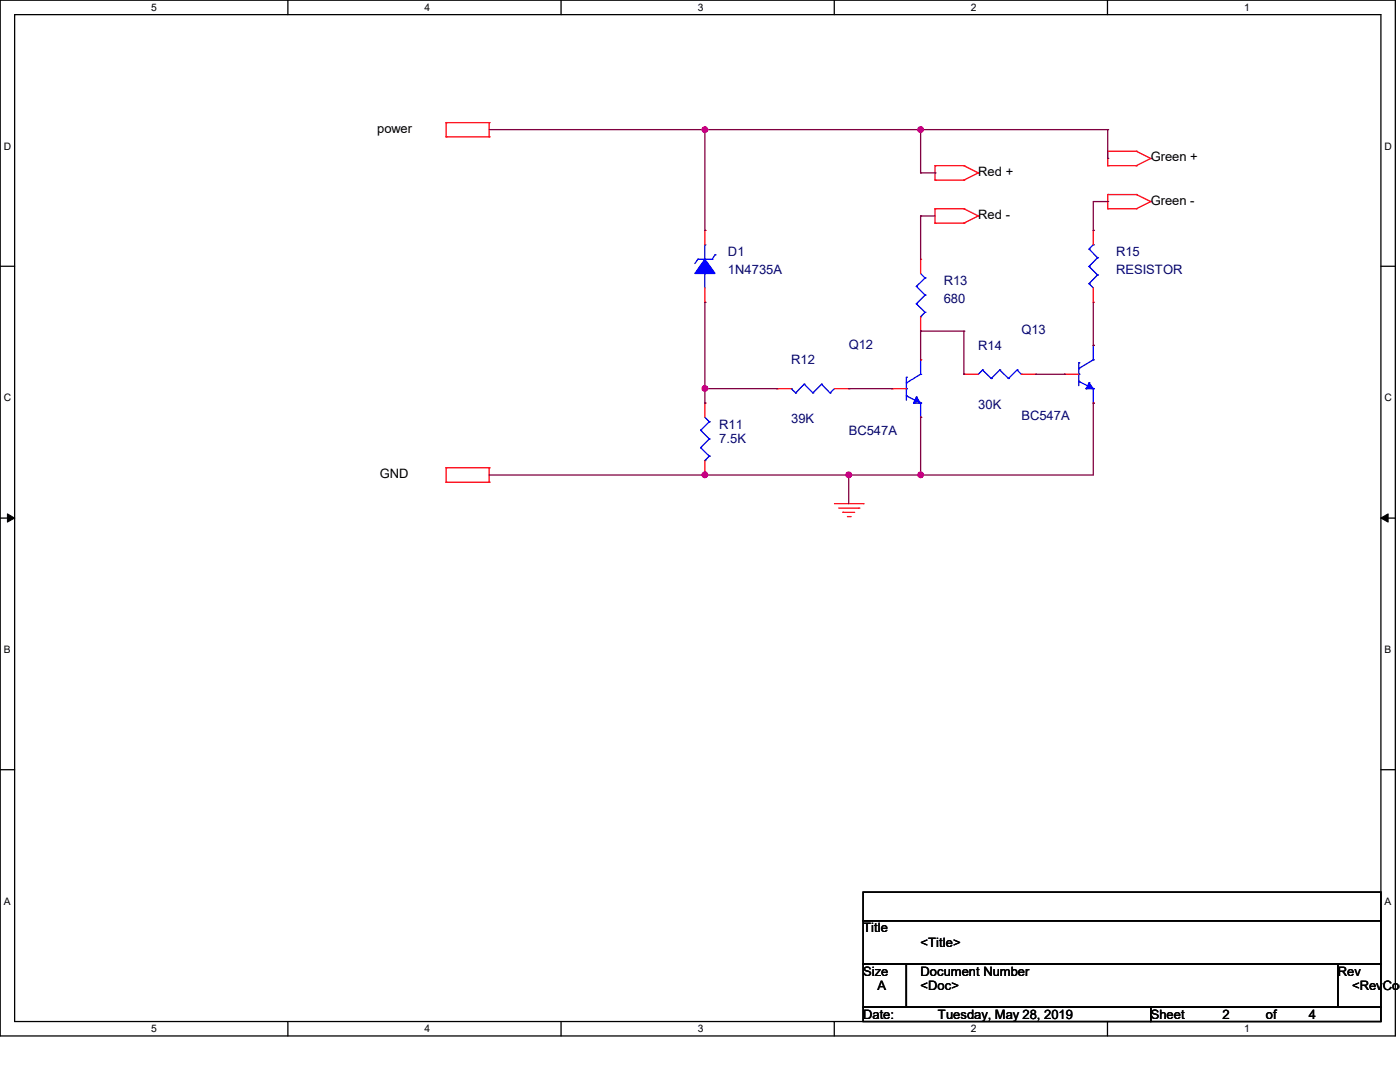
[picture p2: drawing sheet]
<svg xmlns="http://www.w3.org/2000/svg" width="279mm" height="216mm" viewBox="0 0 279 216" stroke-linecap="round" stroke-linejoin="round" font-family="sans-serif">
<path d="M0 0h278.5v206.7h-278.5zM2.9 2.9h272.7v200.9h-272.7z" fill="none" stroke="#000" stroke-width=".25"/>
<g fill="#fff">
<path d="M30.2 .3h1.1v2.3h-1.1z"/>
<path d="M30.2 204.1h1.1v2.3h-1.1z"/>
</g>
<path d="M57.4 0v2.9M57.4 203.8v2.9" fill="none" stroke="#000" stroke-width=".25"/>
<g fill="#fff">
<path d="M84.7 .3h1.1v2.3h-1.1z"/>
<path d="M84.7 204.1h1.1v2.3h-1.1z"/>
</g>
<path d="M112 0v2.9M112 203.8v2.9" fill="none" stroke="#000" stroke-width=".25"/>
<g fill="#fff">
<path d="M139.2 .3h1.1v2.3h-1.1z"/>
<path d="M139.2 204.1h1.1v2.3h-1.1z"/>
</g>
<path d="M166.5 0v2.9M166.5 203.8v2.9" fill="none" stroke="#000" stroke-width=".25"/>
<g fill="#fff">
<path d="M193.8 .3h1.1v2.3h-1.1z"/>
<path d="M193.8 204.1h1.1v2.3h-1.1z"/>
</g>
<path d="M221 0v2.9M221 203.8v2.9" fill="none" stroke="#000" stroke-width=".25"/>
<g fill="#fff">
<path d="M248.3 .3h1.1v2.3h-1.1z"/>
<path d="M248.3 204.1h1.1v2.3h-1.1z"/>
<path d="M.8 28h1.4v2.3h-1.4z"/>
<path d="M276.3 28h1.4v2.3h-1.4z"/>
<path d="M.8 78.2h1.4v2.3h-1.4z"/>
<path d="M276.3 78.2h1.4v2.3h-1.4z"/>
</g>
<path d="M0 53.1h2.9M275.6 53.1h2.9" fill="none" stroke="#000" stroke-width=".25"/>
<g fill="#fff">
<path d="M.8 128.5h1.3v2.2h-1.3z"/>
<path d="M276.3 128.5h1.3v2.2h-1.3z"/>
</g>
<path d="M0 103.4h2.9M275.6 103.4h2.9" fill="none" stroke="#000" stroke-width=".25"/>
<path d="M1.5 102.5l1.4 .9-1.4 .8zM275.6 103.4l1.4-.9v1.7z" fill="#000" stroke="#000" stroke-width=".2"/>
<g fill="#fff">
<path d="M.8 178.7h1.3v2.2h-1.3z"/>
<path d="M276.3 178.7h1.3v2.2h-1.3z"/>
</g>
<path d="M0 153.6h2.9M275.6 153.6h2.9M172.3 178h103.3v5.7h-103.3zM172.3 183.7h103.3v8.7h-103.3zM172.3 192.4h8.6v8.6h-8.6zM180.9 192.4h86.1v8.6h-86.1zM267 192.4h8.6v8.6h-8.6zM172.3 201h57.4v2.8h-57.4zM229.7 201h45.9v2.8h-45.9z" fill="none" stroke="#000" stroke-width=".25"/>
<g fill="none" stroke="#f00" stroke-width=".25">
<path d="M89 27.3h.1M89 24.5h.1M89 24.5h8.6M89 27.3h8.6M89 24.5v2.8M97.6 24.5h.1M97.6 27.3h.1M97.6 24.5v2.8M186.6 35.9h.1M186.6 33.1h.1M186.6 33.1h5.8M186.6 35.9h5.8"/>
<path d="M186.6 33.1v2.8M192.4 33.1h.1M192.4 35.9h.1M192.4 33.1l2.8 1.4M195.2 34.5h.1M195.2 34.5l-2.8 1.4M221.1 33.1h.1M221.1 30.2h.1M221.1 38.8h.1M221.1 33.1h5.7M221.1 30.2h5.7M221.1 30.2v2.9"/>
<path d="M221.1 38.8v2.9M221.1 38.8h5.7M226.8 30.2h.1M226.8 33.1h.1M226.8 38.8h.1M226.8 30.2l2.9 1.4M226.8 38.8l2.9 1.4M229.7 31.6h.1M229.7 31.6l-2.9 1.5M140.7 46h.1M140.7 46v2.9M140.7 57.4v2.9"/>
<path d="M183.7 51.7h.1M183.7 51.7v2.9M186.6 44.5h.1M186.6 41.7h.1M186.6 41.7v2.8M186.6 41.7h5.8M186.6 44.5h5.8M192.4 41.7h.1M192.4 44.5h.1M192.4 41.7l2.8 1.4M195.2 43.1h.1M195.2 43.1l-2.8 1.4"/>
<path d="M218.2 46h.1M218.2 46v2.9M218.2 57.4v2.9M221.1 41.7h.1M221.1 41.7h5.7M226.8 41.7h.1M229.7 40.2h.1M229.7 40.2l-2.9 1.5M140.7 60.3h.1M155 77.6h.1M155 77.6h2.9M166.5 77.6h2.9"/>
<path d="M169.4 77.6h.1M178 77.6h.1M178 77.6h2.9M183.7 71.8h.1M183.7 66.1h.1M183.7 63.2v2.9M192.4 74.7h.1M192.4 74.7h2.8M203.8 74.7h2.9M206.7 74.7h.1M212.4 74.7h.1M212.4 74.7h2.9"/>
<path d="M218.2 60.3h.1M218.2 68.9h.1M89 96.2h.1M89 93.3h.1M89 93.3v2.9M89 93.3h8.6M89 96.2h8.6M97.6 93.3h.1M97.6 96.2h.1M97.6 93.3v2.9M140.7 80.4h.1M140.7 94.8h.1"/>
<path d="M140.7 80.4v2.9M140.7 91.9v2.9M183.7 83.3h.1M218.2 80.4h.1M166.5 100.5h5.8M167.4 101.4h4M168.2 102.2h.1M168.2 102.2h2.4M169.1 103.1h.6M169.7 103.1h.1M171.4 101.4h.1M172.3 100.5h.1"/>
</g>
<g fill="none" stroke="#00f" stroke-width=".25">
<path d="M139.3 51.7h.1M139.3 51.7l-.6 .9M139.3 51.7h2.8M140.7 54.6h.1M140.7 48.9h.1M140.7 48.9v2.8M140.7 54.6v2.8M142.1 51.7h.1M142.7 50.8h.1M142.7 50.8l-.6 .9M182.9 57.1h.1M182.9 57.1l1.7 1.8"/>
<path d="M183.7 54.6l.9 .9M184.6 55.5h.1M184.6 58.9h.1M184.6 55.5l-1.7 1.6M184.6 58.9l-1.7 1.7M217.3 56.6h.1M217.3 53.2h.1M217.3 49.7h.1M217.3 56.6l.9 .8M217.3 53.2l1.7 1.7M217.3 49.7l1.7 1.7M218.2 48.9h.1"/>
<path d="M218.2 48.9l-.9 .8M219 54.9h.1M219 51.4h.1M219 54.9l-1.7 1.7M219 51.4l-1.7 1.8M157.9 77.6h.1M157.9 77.6l.9 .8M158.8 78.4h.1M160.5 76.7h.1M160.5 76.7l1.7 1.7M160.5 76.7l-1.7 1.7M162.2 78.4h.1"/>
<path d="M164 76.7h.1M164 76.7l1.7 1.7M164 76.7l-1.8 1.7M165.7 78.4h.1M166.5 77.6l-.8 .8M180.9 76.4h.1M180.9 79h.1M180.9 75.3h.1M180.9 77.6h.1M180.9 79l1.7 .8M180.9 75.3v4.5M182.9 79.2h.1"/>
<path d="M182.9 79.5h.1M182.9 79.8h.1M182.9 60.6h.1M182.9 79.2l.8 1.2M182.9 79.2l-.6 1.2M182.9 79.5l.6 .9M182.9 79.5l-.3 .6M182.9 79.8v.3M182.9 60.6l1.7 1.7M183.7 74.7h.1M183.7 63.2h.1M183.7 74.7l-2.8 1.7"/>
<path d="M183.7 71.8v2.9M184.6 62.3h.1M184.6 62.3l-.9 .9M196.1 73.8h.1M196.1 73.8l-.9 .9M196.1 73.8l1.7 1.7M197.8 75.5h.1M199.5 73.8h.1M199.5 73.8l-1.7 1.7M199.5 73.8l1.8 1.7M201.3 75.5h.1M203 73.8h.1"/>
<path d="M203 73.8l-1.7 1.7M203 73.8l.8 .9M203.8 74.7h.1M215.3 73.5h.1M215.3 76.1h.1M215.3 72.4h.1M215.3 74.7h.1M215.3 76.1l1.7 .9M215.3 72.4v4.6M216.7 77.6h.1M216.7 77.6h1.5M217 77.3h.1"/>
<path d="M217 77.3h.3M217.3 76.4h.1M217.3 76.7h.1M217.3 77.3h.1M217.3 77h.1M217.3 76.4l.9 1.2M217.3 76.4l-.6 1.2M217.3 76.7l.6 .9M217.3 76.7l-.3 .6M217.3 77v.3M218.2 77.6h.1M218.2 71.8h.1"/>
<path d="M218.2 71.8l-2.9 1.7M218.2 68.9v2.9M218.2 77.6v2.8M139.8 85.9h.1M139.8 89.3h.1M139.8 85.9l1.8 1.7M139.8 89.3l1.8 1.7M140.7 91.9h.1M140.7 83.3l.9 .9M141.6 84.2h.1M141.6 87.6h.1M141.6 91h.1"/>
<path d="M141.6 84.2l-1.8 1.7M141.6 87.6l-1.8 1.7M141.6 91l-.9 .9M182.3 80.4h.1M182.3 80.4h1.4M182.6 80.1h.1M182.6 80.1h.3M182.9 80.1h.1M183.7 80.4h.1M183.7 80.4v2.9"/>
</g>
<path d="M140.7 51.7l2 2.9h-4z" fill-rule="evenodd" fill="#00f" stroke="#00f" stroke-width=".25"/>
<g fill="none" stroke="#800040" stroke-width=".25">
<path d="M97.6 25.9h123.5M140.7 25.9h.1M140.7 25.9v20.1M183.7 25.9h.1M183.7 34.5h.1M183.7 25.9v8.6M183.7 34.5h2.9M186.6 34.5h.1M221.1 25.9h.1M221.1 31.6h.1M221.1 25.9v5.7M140.7 46h.1"/>
<path d="M183.7 43.1h.1M183.7 43.1v8.6M183.7 43.1h2.9M218.2 46h.1M221.1 40.2h.1M221.1 40.2h-2.9v5.8M140.7 60.3h.1M140.7 60.3v20.1M140.7 77.6h14.3M155 77.6h.1M169.4 77.6h8.6M178 77.6h.1"/>
<path d="M183.7 66.1h.1M183.7 66.1v5.7M183.7 66.1h8.7M192.4 66.1h.1M192.4 74.7h.1M192.4 66.1v8.6M206.7 74.7h5.7M212.4 74.7h.1M218.2 68.9h.1M218.2 60.3v8.6M140.7 80.4h.1M140.7 94.8h.1"/>
<path d="M169.4 94.8h.1M169.4 94.8v5.7M183.7 83.3h.1M183.7 94.8h.1M183.7 83.3v11.5M218.2 80.4h.1M218.2 80.4v14.4h-120.6"/>
</g>
<g fill="#f0f" stroke="#f0f" stroke-width=".25">
<circle cx="140.7" cy="25.9" r=".55"/>
<circle cx="183.7" cy="25.9" r=".55"/>
<circle cx="140.7" cy="77.5" r=".55"/>
<circle cx="140.7" cy="94.7" r=".55"/>
<circle cx="169.4" cy="94.7" r=".55"/>
<circle cx="183.7" cy="94.7" r=".55"/>
</g>
<g font-size="2.6">
<text x="75.3" y="26.5">power</text>
<text x="195.2" y="35.1">Red +</text>
<text x="229.7" y="32.2">Green +</text>
<text x="229.7" y="40.9">Green -</text>
<text x="195.2" y="43.7">Red -</text>
<text x="75.8" y="95.4">GND</text>
<text x="172.3" y="186.1">Title</text>
<text x="183.7" y="188.9">&lt;Title&gt;</text>
<text x="172.3" y="194.7">Size</text>
<text x="175.1" y="197.6">A</text>
<text x="183.7" y="194.7">Document Number</text>
<text x="183.7" y="197.6">&lt;Doc&gt;</text>
<text x="267" y="194.7">Rev</text>
<text x="269.8" y="197.6">&lt;RevCod</text>
<text x="172.3" y="203.3">Date:</text>
<text x="187.2" y="203.3">Tuesday, May 28, 2019</text>
<text x="229.7" y="203.3">Sheet</text>
<text x="244" y="203.3">2</text>
<text x="252.6" y="203.3">of</text>
<text x="261.2" y="203.3">4</text>
</g>
<g font-size="2.6" fill="#000080">
<text x="145.3" y="51.2">D1</text>
<text x="222.8" y="51.2">R15</text>
<text x="145.3" y="54.6">1N4735A</text>
<text x="188.3" y="56.9">R13</text>
<text x="222.8" y="54.6">RESISTOR</text>
<text x="188.3" y="60.4">680</text>
<text x="169.4" y="69.6">Q12</text>
<text x="195.2" y="69.8">R14</text>
<text x="203.8" y="66.7">Q13</text>
<text x="157.9" y="72.7">R12</text>
<text x="195.2" y="81.6">30K</text>
<text x="203.8" y="83.9">BC547A</text>
<text x="143.6" y="85.6">R11</text>
<text x="143.6" y="88.5">7.5K</text>
<text x="157.9" y="84.5">39K</text>
<text x="169.4" y="86.8">BC547A</text>
</g>
<g font-size="2.1">
<text x="30.2" y="2.2">5</text>
<text x="84.7" y="2.2">4</text>
<text x="139.2" y="2.2">3</text>
<text x="193.8" y="2.2">2</text>
<text x="248.3" y="2.2">1</text>
<text x=".8" y="29.8">D</text>
<text x="276.3" y="29.8">D</text>
<text x=".8" y="80.1">C</text>
<text x="276.3" y="80.1">C</text>
<text x=".8" y="130.3">B</text>
<text x="276.3" y="130.3">B</text>
<text x=".8" y="180.5">A</text>
<text x="276.3" y="180.5">A</text>
<text x="30.2" y="206">5</text>
<text x="84.7" y="206">4</text>
<text x="139.2" y="206">3</text>
<text x="193.8" y="206">2</text>
<text x="248.3" y="206">1</text>
</g>
</svg>
